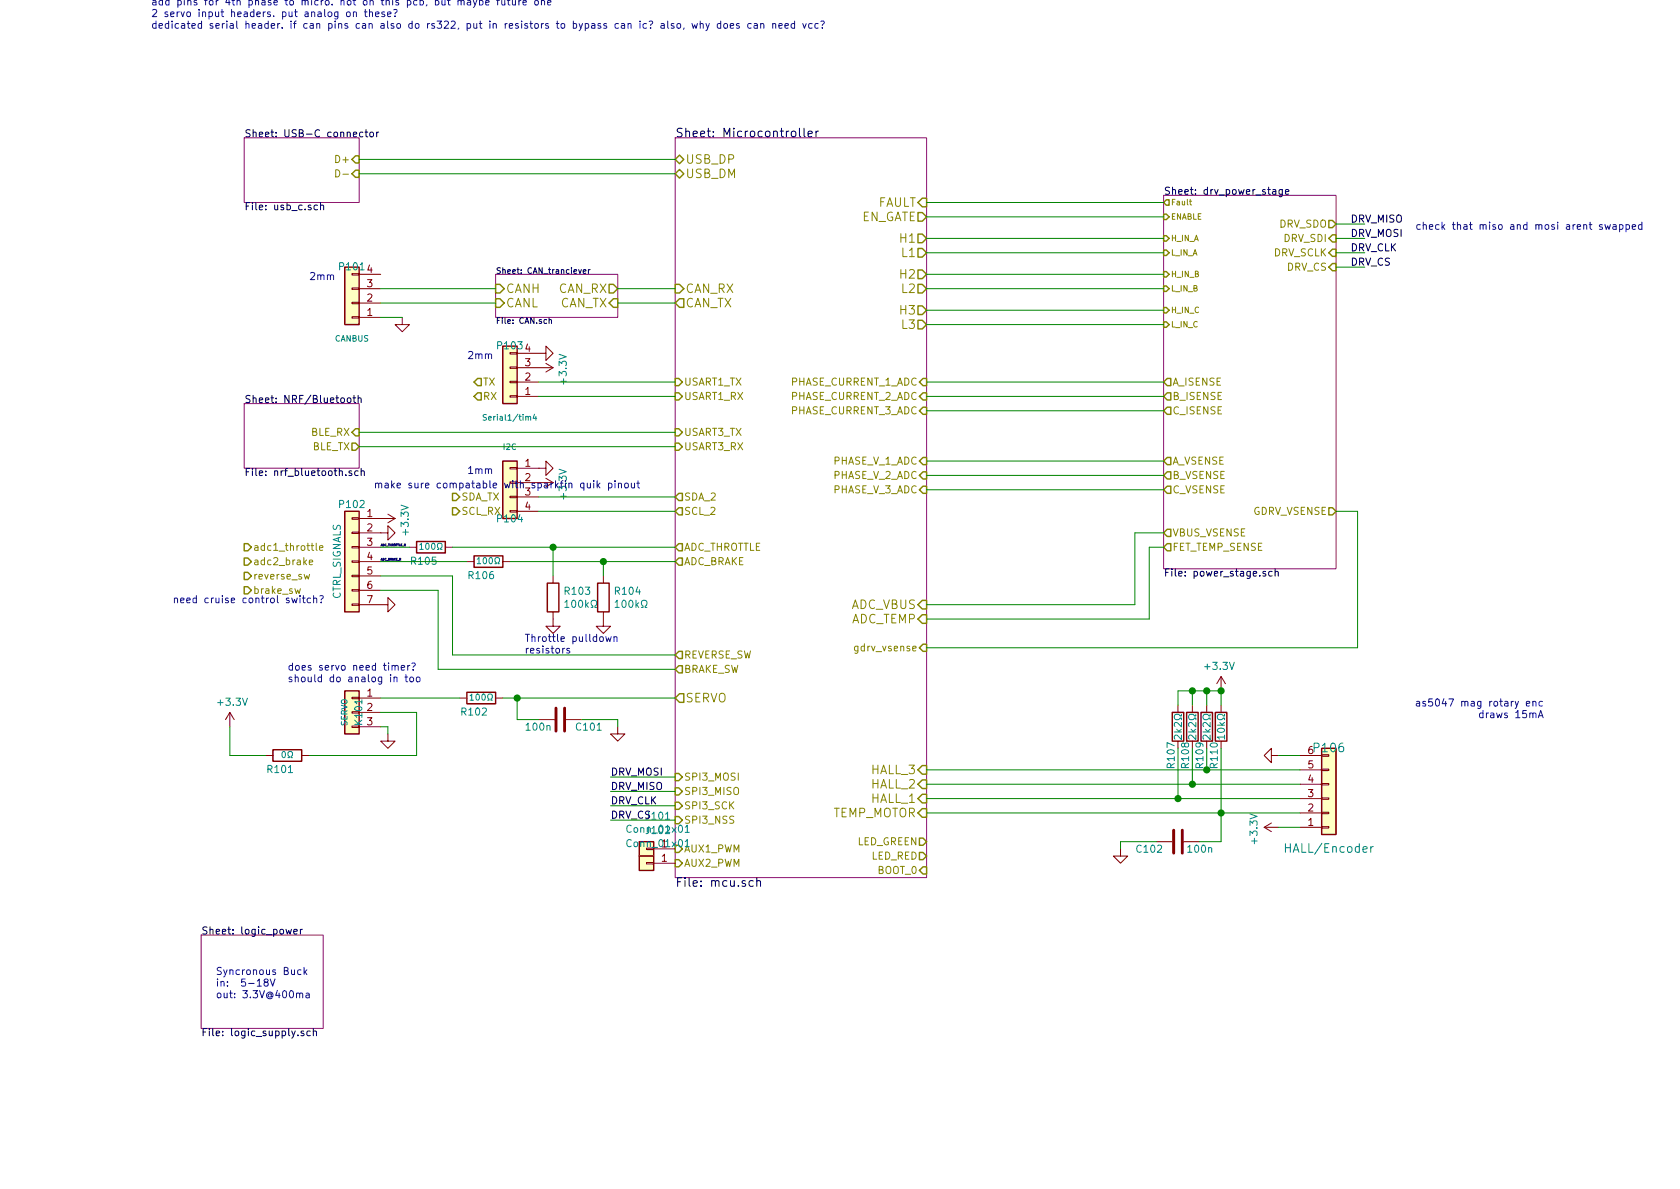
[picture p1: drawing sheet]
EESchema Schematic File Version 4
LIBS:MoxiE_Control_board-cache
EELAYER 30 0
EELAYER END
$Descr A4 11693 8268
encoding utf-8
Sheet 1 10
Title ""
Date ""
Rev ""
Comp ""
Comment1 ""
Comment2 ""
Comment3 ""
Comment4 ""
$EndDescr
$Comp
L MoxiE_Control_board-rescue:Conn_01x06-Connector_Generic P106
U 1 1
P 9250 5550
AR Path="/5B3977E8" Ref="P106"  Part="1" 
AR Path="/5B39743C/5B3977E8" Ref="P?"  Part="1" 
F 0 "P106" H 9250 5200 60  0000 C CNN
F 1 "HALL/Encoder" H 9250 5900 60  0000 C CNN
F 2 "Connectors_JST:JST_PH_B6B-PH-K_06x2.00mm_Straight" H 9250 5550 60  0001 C CNN
F 3 "" H 9250 5550 60  0001 C CNN
	1    9250 5550
	1    0    0    1   
$EndComp
$Comp
L MoxiE_Control_board-rescue:GND-power #PWR0117
U 1 1
P 8900 5250
AR Path="/5B3977EF" Ref="#PWR0117"  Part="1" 
AR Path="/5B39743C/5B3977EF" Ref="#PWR?"  Part="1" 
F 0 "#PWR0117" H 8900 5250 30  0001 C CNN
F 1 "GND" H 8900 5180 30  0001 C CNN
F 2 "" H 8900 5250 60  0001 C CNN
F 3 "" H 8900 5250 60  0001 C CNN
	1    8900 5250
	0    1    -1   0   
$EndComp
$Comp
L MoxiE_Control_board-rescue:R-Device R102
U 1 1
P 3350 4850
AR Path="/5B3977F5" Ref="R102"  Part="1" 
AR Path="/5B39743C/5B3977F5" Ref="R?"  Part="1" 
F 0 "R102" V 3250 4800 50  0000 C CNN
F 1 "100Ω" V 3350 4850 43  0000 C CNN
F 2 "pkl_dipol:R_0402" H 3350 4850 60  0001 C CNN
F 3 "" H 3350 4850 60  0001 C CNN
	1    3350 4850
	0    1    -1   0   
$EndComp
$Comp
L MoxiE_Control_board-rescue:Conn_01x03-Connector_Generic K101
U 1 1
P 2450 4950
AR Path="/5B3977FC" Ref="K101"  Part="1" 
AR Path="/5B39743C/5B3977FC" Ref="K?"  Part="1" 
F 0 "K101" V 2400 4950 50  0000 C CNN
F 1 "SERVO" V 2500 4950 40  0000 C CNN
F 2 "Connectors_JST:JST_XH_B03B-XH-A_03x2.50mm_Straight" H 2450 4950 60  0001 C CNN
F 3 "" H 2450 4950 60  0001 C CNN
	1    2450 4950
	-1   0    0    -1  
$EndComp
$Sheet
S 3450 1900 850  300 
U 5B39780A
F0 "CAN_tranciever" 40
F1 "CAN.sch" 40
F2 "CAN_RX" O R 4300 2000 60 
F3 "CAN_TX" I R 4300 2100 60 
F4 "CANH" I L 3450 2000 60 
F5 "CANL" I L 3450 2100 60 
$EndSheet
$Comp
L MoxiE_Control_board-rescue:GND-power #PWR0107
U 1 1
P 2800 2200
AR Path="/5B397810" Ref="#PWR0107"  Part="1" 
AR Path="/5B39743C/5B397810" Ref="#PWR?"  Part="1" 
F 0 "#PWR0107" H 2800 2200 30  0001 C CNN
F 1 "GND" H 2800 2130 30  0001 C CNN
F 2 "" H 2800 2200 60  0001 C CNN
F 3 "" H 2800 2200 60  0001 C CNN
	1    2800 2200
	1    0    0    -1  
$EndComp
Wire Wire Line
	9050 5250 8900 5250
Wire Wire Line
	2650 2100 3450 2100
Wire Wire Line
	2650 2000 3450 2000
Wire Wire Line
	4300 2000 4700 2000
Wire Wire Line
	4700 2100 4300 2100
$Comp
L MoxiE_Control_board-rescue:Conn_01x04-Connector_Generic P101
U 1 1
P 2450 2100
AR Path="/5B397829" Ref="P101"  Part="1" 
AR Path="/5B39743C/5B397829" Ref="P?"  Part="1" 
F 0 "P101" H 2450 1850 50  0000 C CNN
F 1 "CANBUS" H 2450 2350 40  0000 C CNN
F 2 "Connectors_JST:JST_PH_B4B-PH-K_04x2.00mm_Straight" H 2450 2150 60  0001 C CNN
F 3 "" H 2450 2150 60  0000 C CNN
	1    2450 2100
	-1   0    0    1   
$EndComp
$Comp
L MoxiE_Control_board-rescue:R-Device R110
U 1 1
P 8500 5050
AR Path="/5B397830" Ref="R110"  Part="1" 
AR Path="/5B39743C/5B397830" Ref="R?"  Part="1" 
F 0 "R110" V 8450 5250 50  0000 C CNN
F 1 "10kΩ" V 8500 5050 50  0000 C CNN
F 2 "pkl_dipol:R_0402" H 8500 5050 60  0001 C CNN
F 3 "" H 8500 5050 60  0001 C CNN
	1    8500 5050
	1    0    0    1   
$EndComp
$Comp
L MoxiE_Control_board-rescue:R-Device R108
U 1 1
P 8300 5050
AR Path="/5B397837" Ref="R108"  Part="1" 
AR Path="/5B39743C/5B397837" Ref="R?"  Part="1" 
F 0 "R108" V 8250 5250 50  0000 C CNN
F 1 "2k2Ω" V 8300 5050 50  0000 C CNN
F 2 "pkl_dipol:R_0402" H 8300 5050 60  0001 C CNN
F 3 "" H 8300 5050 60  0001 C CNN
	1    8300 5050
	1    0    0    1   
$EndComp
$Comp
L MoxiE_Control_board-rescue:R-Device R109
U 1 1
P 8400 5050
AR Path="/5B397845" Ref="R109"  Part="1" 
AR Path="/5B39743C/5B397845" Ref="R?"  Part="1" 
F 0 "R109" V 8350 5250 50  0000 C CNN
F 1 "2k2Ω" V 8400 5050 50  0000 C CNN
F 2 "pkl_dipol:R_0402" H 8400 5050 60  0001 C CNN
F 3 "" H 8400 5050 60  0001 C CNN
	1    8400 5050
	1    0    0    1   
$EndComp
$Comp
L MoxiE_Control_board-rescue:C-Device C102
U 1 1
P 8200 5850
AR Path="/5B39784E" Ref="C102"  Part="1" 
AR Path="/5B39743C/5B39784E" Ref="C?"  Part="1" 
F 0 "C102" V 8250 5950 50  0000 L CNN
F 1 "100n" V 8250 5600 50  0000 L CNN
F 2 "pkl_dipol:C_0402" H 8200 5850 60  0001 C CNN
F 3 "" H 8200 5850 60  0001 C CNN
	1    8200 5850
	0    -1   1    0   
$EndComp
$Comp
L MoxiE_Control_board-rescue:GND-power #PWR0115
U 1 1
P 7800 5900
AR Path="/5B397855" Ref="#PWR0115"  Part="1" 
AR Path="/5B39743C/5B397855" Ref="#PWR?"  Part="1" 
F 0 "#PWR0115" H 7800 5900 30  0001 C CNN
F 1 "GND" H 7800 5830 30  0001 C CNN
F 2 "" H 7800 5900 60  0001 C CNN
F 3 "" H 7800 5900 60  0001 C CNN
	1    7800 5900
	1    0    0    -1  
$EndComp
Wire Wire Line
	8400 4900 8400 4800
Wire Wire Line
	8200 4900 8200 4800
Wire Wire Line
	8300 4900 8300 4800
Wire Wire Line
	8400 5200 8400 5350
Connection ~ 8400 5350
Wire Wire Line
	8400 5350 6450 5350
Wire Wire Line
	8300 5200 8300 5450
Connection ~ 8300 5450
Wire Wire Line
	8300 5450 6450 5450
Wire Wire Line
	8200 5200 8200 5550
Connection ~ 8200 5550
Wire Wire Line
	8200 5550 6450 5550
Text Notes 1050 200  0    50   ~ 0
2 dedicated analog input connectors\n2 encoder / hall inputs? maybe 1 hall/encoder, 1 encoder with ribbon cable header? 5 pins needed. do 6?\nadd pins for 4th phase to micro. not on this pcb, but maybe future one\n2 servo input headers. put analog on these?\ndedicated serial header. if can pins can also do rs322, put in resistors to bypass can ic? also, why does can need vcc?
Text Notes 1050 -250 0    50   ~ 0
use 6 pin molex picoflex connector. \nhttps://www.digikey.com/product-detail/en/molex-llc/0923150607/WM9492-ND/3265334\nshould be able to hot glue the picoflex connector on in a waterproof way.\n(submerge board in salt water for 24hrs and make sure it still works after)\nmake breakout board for hall encoder w a 2 pin header that breaks out the temp sensor so it can be mounted in the motor
$Comp
L MoxiE_Control_board-rescue:+3.3V-power #PWR0118
U 1 1
P 8900 5750
AR Path="/5B39786F" Ref="#PWR0118"  Part="1" 
AR Path="/5B39743C/5B39786F" Ref="#PWR?"  Part="1" 
F 0 "#PWR0118" H 8900 5600 50  0001 C CNN
F 1 "+3.3V" H 8915 5923 50  0000 C CNN
F 2 "" H 8900 5750 50  0001 C CNN
F 3 "" H 8900 5750 50  0001 C CNN
	1    8900 5750
	0    -1   1    0   
$EndComp
Wire Wire Line
	8500 5200 8500 5650
Connection ~ 8500 5650
Wire Wire Line
	8500 5650 6450 5650
Wire Wire Line
	8350 5850 8500 5850
Wire Wire Line
	8500 5850 8500 5650
Wire Wire Line
	8050 5850 7800 5850
Wire Wire Line
	7800 5850 7800 5900
$Comp
L MoxiE_Control_board-rescue:C-Device C101
U 1 1
P 3900 5000
AR Path="/5B397894" Ref="C101"  Part="1" 
AR Path="/5B39743C/5B397894" Ref="C?"  Part="1" 
F 0 "C101" V 3950 5100 50  0000 L CNN
F 1 "100n" V 3950 4750 50  0000 L CNN
F 2 "pkl_dipol:C_0402" H 3900 5000 60  0001 C CNN
F 3 "" H 3900 5000 60  0001 C CNN
	1    3900 5000
	0    1    1    0   
$EndComp
$Comp
L MoxiE_Control_board-rescue:GND-power #PWR0114
U 1 1
P 4300 5050
AR Path="/5B39789B" Ref="#PWR0114"  Part="1" 
AR Path="/5B39743C/5B39789B" Ref="#PWR?"  Part="1" 
F 0 "#PWR0114" H 4300 5050 30  0001 C CNN
F 1 "GND" H 4300 4980 30  0001 C CNN
F 2 "" H 4300 5050 60  0001 C CNN
F 3 "" H 4300 5050 60  0001 C CNN
	1    4300 5050
	-1   0    0    -1  
$EndComp
Wire Wire Line
	3750 5000 3600 5000
Wire Wire Line
	4050 5000 4300 5000
Wire Wire Line
	4300 5000 4300 5050
$Comp
L MoxiE_Control_board-rescue:GND-power #PWR0106
U 1 1
P 2700 5100
AR Path="/5B3978A4" Ref="#PWR0106"  Part="1" 
AR Path="/5B39743C/5B3978A4" Ref="#PWR?"  Part="1" 
F 0 "#PWR0106" H 2700 5100 30  0001 C CNN
F 1 "GND" H 2700 5030 30  0001 C CNN
F 2 "" H 2700 5100 60  0001 C CNN
F 3 "" H 2700 5100 60  0001 C CNN
	1    2700 5100
	1    0    0    -1  
$EndComp
Wire Wire Line
	2650 4850 3200 4850
Wire Wire Line
	2650 5050 2700 5050
Wire Wire Line
	2700 5050 2700 5100
Wire Wire Line
	3500 4850 3600 4850
Wire Wire Line
	3600 4850 3600 5000
Wire Wire Line
	3600 4850 4700 4850
Connection ~ 3600 4850
Wire Wire Line
	8200 4800 8300 4800
Connection ~ 8300 4800
Wire Wire Line
	8300 4800 8400 4800
Connection ~ 8400 4800
Wire Wire Line
	8900 5750 9050 5750
$Comp
L MoxiE_Control_board-rescue:Conn_01x07-Connector_Generic P102
U 1 1
P 2450 3900
AR Path="/5B3978B9" Ref="P102"  Part="1" 
AR Path="/5B39743C/5B3978B9" Ref="P?"  Part="1" 
F 0 "P102" H 2450 4300 50  0000 C CNN
F 1 "CTRL_SIGNALS" V 2550 3900 50  0000 C CNN
F 2 "Connectors_JST:JST_PH_B7B-PH-K_07x2.00mm_Straight" H 2450 3900 60  0001 C CNN
F 3 "" H 2450 3900 60  0000 C CNN
	1    2450 3900
	-1   0    0    -1  
$EndComp
Text HLabel 1700 3800 2    50   Output ~ 0
adc1_throttle
$Comp
L MoxiE_Control_board-rescue:GND-power #PWR0104
U 1 1
P 2650 3700
AR Path="/5B3978C1" Ref="#PWR0104"  Part="1" 
AR Path="/5B39743C/5B3978C1" Ref="#PWR?"  Part="1" 
F 0 "#PWR0104" H 2650 3700 30  0001 C CNN
F 1 "GND" H 2650 3630 30  0001 C CNN
F 2 "" H 2650 3700 60  0001 C CNN
F 3 "" H 2650 3700 60  0001 C CNN
	1    2650 3700
	0    -1   -1   0   
$EndComp
$Comp
L MoxiE_Control_board-rescue:+3.3V-power #PWR0103
U 1 1
P 2650 3600
AR Path="/5B3978C7" Ref="#PWR0103"  Part="1" 
AR Path="/5B39743C/5B3978C7" Ref="#PWR?"  Part="1" 
F 0 "#PWR0103" H 2650 3450 50  0001 C CNN
F 1 "+3.3V" H 2665 3773 50  0000 C CNN
F 2 "" H 2650 3600 50  0001 C CNN
F 3 "" H 2650 3600 50  0001 C CNN
	1    2650 3600
	0    1    1    0   
$EndComp
Text HLabel 1700 4000 2    50   Output ~ 0
reverse_sw
Text HLabel 1700 4100 2    50   Output ~ 0
brake_sw
Text HLabel 1700 3900 2    50   Output ~ 0
adc2_brake
$Comp
L MoxiE_Control_board-rescue:GND-power #PWR0105
U 1 1
P 2650 4200
AR Path="/5B3978D0" Ref="#PWR0105"  Part="1" 
AR Path="/5B39743C/5B3978D0" Ref="#PWR?"  Part="1" 
F 0 "#PWR0105" H 2650 4200 30  0001 C CNN
F 1 "GND" H 2650 4130 30  0001 C CNN
F 2 "" H 2650 4200 60  0001 C CNN
F 3 "" H 2650 4200 60  0001 C CNN
	1    2650 4200
	0    -1   -1   0   
$EndComp
$Comp
L MoxiE_Control_board-rescue:+3.3V-power #PWR0112
U 1 1
P 3750 3350
AR Path="/5B3978E1" Ref="#PWR0112"  Part="1" 
AR Path="/5B39743C/5B3978E1" Ref="#PWR?"  Part="1" 
F 0 "#PWR0112" H 3750 3200 50  0001 C CNN
F 1 "+3.3V" H 3765 3523 50  0000 C CNN
F 2 "" H 3750 3350 50  0001 C CNN
F 3 "" H 3750 3350 50  0001 C CNN
	1    3750 3350
	0    1    1    0   
$EndComp
$Comp
L MoxiE_Control_board-rescue:GND-power #PWR0111
U 1 1
P 3750 3250
AR Path="/5B3978E7" Ref="#PWR0111"  Part="1" 
AR Path="/5B39743C/5B3978E7" Ref="#PWR?"  Part="1" 
F 0 "#PWR0111" H 3750 3250 30  0001 C CNN
F 1 "GND" H 3750 3180 30  0001 C CNN
F 2 "" H 3750 3250 60  0001 C CNN
F 3 "" H 3750 3250 60  0001 C CNN
	1    3750 3250
	0    -1   -1   0   
$EndComp
Text HLabel 3150 3450 2    50   Output ~ 0
SDA_TX
Text HLabel 3150 3550 2    50   Output ~ 0
SCL_RX
Wire Wire Line
	2650 2200 2800 2200
Text Notes 3650 4550 0    50   ~ 0
Throttle pulldown \nresistors
Wire Wire Line
	4700 4550 3150 4550
Wire Wire Line
	3150 4550 3150 4000
Wire Wire Line
	3150 4000 2650 4000
Wire Wire Line
	4700 4650 3050 4650
Wire Wire Line
	3050 4650 3050 4100
Wire Wire Line
	3050 4100 2650 4100
Wire Wire Line
	3750 3450 4700 3450
Wire Wire Line
	3750 3550 4700 3550
$Comp
L MoxiE_Control_board-rescue:Conn_01x04-Connector_Generic P103
U 1 1
P 3550 2650
AR Path="/5B397989" Ref="P103"  Part="1" 
AR Path="/5B39743C/5B397989" Ref="P?"  Part="1" 
F 0 "P103" H 3550 2400 50  0000 C CNN
F 1 "Serial1/tim4" H 3550 2900 40  0000 C CNN
F 2 "Connectors_JST:JST_PH_B4B-PH-K_04x2.00mm_Straight" H 3550 2700 60  0001 C CNN
F 3 "" H 3550 2700 60  0000 C CNN
	1    3550 2650
	-1   0    0    1   
$EndComp
$Comp
L MoxiE_Control_board-rescue:+3.3V-power #PWR0110
U 1 1
P 3750 2550
AR Path="/5B397990" Ref="#PWR0110"  Part="1" 
AR Path="/5B39743C/5B397990" Ref="#PWR?"  Part="1" 
F 0 "#PWR0110" H 3750 2400 50  0001 C CNN
F 1 "+3.3V" H 3765 2723 50  0000 C CNN
F 2 "" H 3750 2550 50  0001 C CNN
F 3 "" H 3750 2550 50  0001 C CNN
	1    3750 2550
	0    1    1    0   
$EndComp
$Comp
L MoxiE_Control_board-rescue:GND-power #PWR0109
U 1 1
P 3750 2450
AR Path="/5B397996" Ref="#PWR0109"  Part="1" 
AR Path="/5B39743C/5B397996" Ref="#PWR?"  Part="1" 
F 0 "#PWR0109" H 3750 2450 30  0001 C CNN
F 1 "GND" H 3750 2380 30  0001 C CNN
F 2 "" H 3750 2450 60  0001 C CNN
F 3 "" H 3750 2450 60  0001 C CNN
	1    3750 2450
	0    -1   -1   0   
$EndComp
Text HLabel 3300 2750 2    50   Input ~ 0
RX
Text HLabel 3300 2650 2    50   Input ~ 0
TX
Wire Wire Line
	4700 2650 3750 2650
Wire Wire Line
	3750 2750 4700 2750
$Comp
L MoxiE_Control_board-rescue:+3.3V-power #PWR0101
U 1 1
P 1600 5050
AR Path="/5B3979A9" Ref="#PWR0101"  Part="1" 
AR Path="/5B39743C/5B3979A9" Ref="#PWR?"  Part="1" 
F 0 "#PWR0101" H 1600 4900 50  0001 C CNN
F 1 "+3.3V" H 1615 5223 50  0000 C CNN
F 2 "" H 1600 5050 50  0001 C CNN
F 3 "" H 1600 5050 50  0001 C CNN
	1    1600 5050
	1    0    0    -1  
$EndComp
Wire Wire Line
	1600 5050 1600 5250
Wire Wire Line
	1600 5250 1850 5250
Wire Wire Line
	2900 5250 2900 4950
Wire Wire Line
	2650 4950 2900 4950
$Sheet
S 1400 6500 850  650 
U 5B3979B7
F0 "logic_power" 50
F1 "logic_supply.sch" 50
$EndSheet
Text Notes 2150 1950 0    50   ~ 0
2mm
Text Notes 3250 3300 0    50   ~ 0
1mm
Text Notes 3250 2500 0    50   ~ 0
2mm
$Comp
L MoxiE_Control_board-rescue:R-Device R107
U 1 1
P 8200 5050
AR Path="/5B39783E" Ref="R107"  Part="1" 
AR Path="/5B39743C/5B39783E" Ref="R?"  Part="1" 
F 0 "R107" V 8150 5250 50  0000 C CNN
F 1 "2k2Ω" V 8200 5050 50  0000 C CNN
F 2 "pkl_dipol:R_0402" H 8200 5050 60  0001 C CNN
F 3 "" H 8200 5050 60  0001 C CNN
	1    8200 5050
	1    0    0    1   
$EndComp
Text Notes 10750 5000 2    50   ~ 0
as5047 mag rotary enc\ndraws 15mA
Wire Wire Line
	8100 1650 6450 1650
Wire Wire Line
	6450 1400 8100 1400
Wire Wire Line
	8100 1500 6450 1500
Wire Wire Line
	6450 1750 8100 1750
Wire Wire Line
	8100 1900 6450 1900
Wire Wire Line
	6450 2000 8100 2000
Wire Wire Line
	8100 2150 6450 2150
Wire Wire Line
	6450 2250 8100 2250
Connection ~ 8500 4800
Wire Wire Line
	8500 4800 8400 4800
Wire Wire Line
	8500 4900 8500 4800
$Comp
L MoxiE_Control_board-rescue:+3.3V-power #PWR0116
U 1 1
P 8500 4800
AR Path="/5B39785B" Ref="#PWR0116"  Part="1" 
AR Path="/5B39743C/5B39785B" Ref="#PWR?"  Part="1" 
F 0 "#PWR0116" H 8500 4650 50  0001 C CNN
F 1 "+3.3V" H 8515 4973 50  0000 C CNN
F 2 "" H 8500 4800 50  0001 C CNN
F 3 "" H 8500 4800 50  0001 C CNN
	1    8500 4800
	-1   0    0    -1  
$EndComp
Wire Wire Line
	8100 2650 6450 2650
Wire Wire Line
	6450 2750 8100 2750
Wire Wire Line
	8100 2850 6450 2850
$Sheet
S 8100 1350 1200 2600
U 5D44BA97
F0 "drv_power_stage" 50
F1 "power_stage.sch" 50
F2 "H_IN_A" I L 8100 1650 39 
F3 "L_IN_A" I L 8100 1750 39 
F4 "ENABLE" I L 8100 1500 39 
F5 "Fault" O L 8100 1400 39 
F6 "H_IN_B" I L 8100 1900 39 
F7 "L_IN_B" I L 8100 2000 39 
F8 "H_IN_C" I L 8100 2150 39 
F9 "L_IN_C" I L 8100 2250 39 
F10 "VBUS_VSENSE" O L 8100 3700 50 
F11 "GDRV_VSENSE" O R 9300 3550 50 
F12 "FET_TEMP_SENSE" O L 8100 3800 50 
F13 "DRV_SDO" O R 9300 1550 50 
F14 "DRV_SDI" I R 9300 1650 50 
F15 "DRV_SCLK" I R 9300 1750 50 
F16 "DRV_CS" I R 9300 1850 50 
F17 "A_ISENSE" O L 8100 2650 50 
F18 "B_ISENSE" O L 8100 2750 50 
F19 "C_ISENSE" O L 8100 2850 50 
F20 "A_VSENSE" O L 8100 3200 50 
F21 "B_VSENSE" O L 8100 3300 50 
F22 "C_VSENSE" O L 8100 3400 50 
$EndSheet
$Sheet
S 4700 950  1750 5150
U 5B397924
F0 "Microcontroller" 60
F1 "mcu.sch" 60
F2 "USB_DM" T L 4700 1200 60 
F3 "USB_DP" T L 4700 1100 60 
F4 "SERVO" O L 4700 4850 60 
F5 "HALL_1" I R 6450 5550 60 
F6 "HALL_2" I R 6450 5450 60 
F7 "HALL_3" I R 6450 5350 60 
F8 "TEMP_MOTOR" I R 6450 5650 60 
F9 "L3" O R 6450 2250 60 
F10 "L2" O R 6450 2000 60 
F11 "L1" O R 6450 1750 60 
F12 "FAULT" I R 6450 1400 60 
F13 "H3" O R 6450 2150 60 
F14 "H2" O R 6450 1900 60 
F15 "H1" O R 6450 1650 60 
F16 "EN_GATE" O R 6450 1500 60 
F17 "CAN_RX" I L 4700 2000 60 
F18 "CAN_TX" O L 4700 2100 60 
F19 "ADC_TEMP" I R 6450 4300 60 
F20 "PHASE_V_1_ADC" I R 6450 3200 50 
F21 "PHASE_V_2_ADC" I R 6450 3300 50 
F22 "PHASE_V_3_ADC" I R 6450 3400 50 
F23 "PHASE_CURRENT_1_ADC" I R 6450 2650 50 
F24 "PHASE_CURRENT_2_ADC" I R 6450 2750 50 
F25 "PHASE_CURRENT_3_ADC" I R 6450 2850 50 
F26 "ADC_VBUS" I R 6450 4200 60 
F27 "SDA_2" O L 4700 3450 50 
F28 "SCL_2" O L 4700 3550 50 
F29 "USART3_RX" I L 4700 3100 50 
F30 "USART3_TX" I L 4700 3000 50 
F31 "USART1_RX" I L 4700 2750 50 
F32 "USART1_TX" I L 4700 2650 50 
F33 "SPI3_MOSI" I L 4700 5400 50 
F34 "SPI3_SCK" I L 4700 5600 50 
F35 "SPI3_MISO" I L 4700 5500 50 
F36 "AUX1_PWM" I L 4700 5900 50 
F37 "AUX2_PWM" I L 4700 6000 50 
F38 "SPI3_NSS" I L 4700 5700 50 
F39 "ADC_THROTTLE" O L 4700 3800 50 
F40 "ADC_BRAKE" O L 4700 3900 50 
F41 "BRAKE_SW" O L 4700 4650 50 
F42 "LED_RED" O R 6450 5950 50 
F43 "LED_GREEN" O R 6450 5850 50 
F44 "BOOT_0" I R 6450 6050 50 
F45 "gdrv_vsense" I R 6450 4500 50 
F46 "REVERSE_SW" O L 4700 4550 50 
$EndSheet
$Comp
L MoxiE_Control_board-rescue:R-Device R101
U 1 1
P 2000 5250
AR Path="/5D7ACF9F" Ref="R101"  Part="1" 
AR Path="/5B39743C/5D7ACF9F" Ref="R?"  Part="1" 
F 0 "R101" V 1900 5200 50  0000 C CNN
F 1 "0Ω" V 2000 5250 43  0000 C CNN
F 2 "pkl_dipol:R_0402" H 2000 5250 60  0001 C CNN
F 3 "" H 2000 5250 60  0001 C CNN
	1    2000 5250
	0    1    -1   0   
$EndComp
Wire Wire Line
	2150 5250 2900 5250
Text Notes 1200 4200 0    50   ~ 0
need cruise control switch?
$Sheet
S 1700 2800 800  450 
U 5D7BA469
F0 "NRF/Bluetooth" 50
F1 "nrf_bluetooth.sch" 50
F2 "BLE_TX" O R 2500 3100 50 
F3 "BLE_RX" I R 2500 3000 50 
$EndSheet
Text Notes 1500 6950 0    50   ~ 0
Syncronous Buck\nin:  5-18V\nout: 3.3V@400ma
Wire Wire Line
	9050 5350 8400 5350
Wire Wire Line
	9050 5450 8300 5450
Wire Wire Line
	9050 5550 8200 5550
Wire Wire Line
	9050 5650 8500 5650
Wire Wire Line
	7900 4200 7900 3700
Wire Wire Line
	7900 3700 8100 3700
Wire Wire Line
	8100 3800 8000 3800
Wire Wire Line
	8000 3800 8000 4300
Text Notes 2000 4750 0    50   ~ 0
does servo need timer?\nshould do analog in too
Wire Wire Line
	6450 3200 8100 3200
Wire Wire Line
	6450 3300 8100 3300
Wire Wire Line
	6450 3400 8100 3400
Wire Wire Line
	6450 4200 7900 4200
Wire Wire Line
	2500 3100 4700 3100
Wire Wire Line
	2500 3000 4700 3000
Wire Wire Line
	6450 4300 8000 4300
Text Notes 2600 3400 0    50   ~ 0
make sure compatable with sparkfin quik pinout
$Sheet
S 1700 950  800  450 
U 5E25D612
F0 "USB-C connector" 50
F1 "usb_c.sch" 50
F2 "D+" I R 2500 1100 50 
F3 "D-" I R 2500 1200 50 
$EndSheet
Wire Wire Line
	2500 1100 4700 1100
Wire Wire Line
	4700 1200 2500 1200
Wire Wire Line
	4700 5400 4250 5400
Wire Wire Line
	4700 5500 4250 5500
Wire Wire Line
	4700 5600 4250 5600
Wire Wire Line
	4700 5700 4250 5700
Wire Wire Line
	9300 1550 9500 1550
Wire Wire Line
	9300 1650 9500 1650
Wire Wire Line
	9300 1750 9500 1750
Wire Wire Line
	9300 1850 9500 1850
Text Label 9400 1550 0    50   ~ 0
DRV_MISO
Text Label 9400 1650 0    50   ~ 0
DRV_MOSI
Text Label 9400 1750 0    50   ~ 0
DRV_CLK
Text Label 9400 1850 0    50   ~ 0
DRV_CS
Text Label 4250 5500 0    50   ~ 0
DRV_MISO
Text Label 4250 5400 0    50   ~ 0
DRV_MOSI
Text Label 4250 5600 0    50   ~ 0
DRV_CLK
Text Label 4250 5700 0    50   ~ 0
DRV_CS
Text Notes 9850 1600 0    50   ~ 0
check that miso and mosi arent swapped
$Comp
L MoxiE_Control_board-rescue:R-Device R106
U 1 1
P 3400 3900
AR Path="/5DEBD7B4" Ref="R106"  Part="1" 
AR Path="/5B39743C/5DEBD7B4" Ref="R?"  Part="1" 
F 0 "R106" V 3300 3850 50  0000 C CNN
F 1 "100Ω" V 3400 3900 43  0000 C CNN
F 2 "pkl_dipol:R_0402" H 3400 3900 60  0001 C CNN
F 3 "" H 3400 3900 60  0001 C CNN
	1    3400 3900
	0    1    -1   0   
$EndComp
Wire Wire Line
	6450 4500 9450 4500
Wire Wire Line
	9450 4500 9450 3550
Wire Wire Line
	9450 3550 9300 3550
$Comp
L Connector_Generic:Conn_01x01 J101
U 1 1
P 4500 5900
F 0 "J101" H 4418 5675 50  0000 C CNN
F 1 "Conn_01x01" H 4418 5766 50  0000 C CNN
F 2 "pkl_connectors:SMD_Pad_Array-1_Pitch1mm" H 4500 5900 50  0001 C CNN
F 3 "~" H 4500 5900 50  0001 C CNN
	1    4500 5900
	-1   0    0    1   
$EndComp
$Comp
L Connector_Generic:Conn_01x01 J102
U 1 1
P 4500 6000
F 0 "J102" H 4418 5775 50  0000 C CNN
F 1 "Conn_01x01" H 4418 5866 50  0000 C CNN
F 2 "pkl_connectors:SMD_Pad_Array-1_Pitch1mm" H 4500 6000 50  0001 C CNN
F 3 "~" H 4500 6000 50  0001 C CNN
	1    4500 6000
	-1   0    0    1   
$EndComp
Wire Wire Line
	4200 4000 4200 3900
Wire Wire Line
	3850 4000 3850 3800
$Comp
L MoxiE_Control_board-rescue:GND-power #PWR0113
U 1 1
P 4200 4300
AR Path="/5B397947" Ref="#PWR0113"  Part="1" 
AR Path="/5B39743C/5B397947" Ref="#PWR?"  Part="1" 
F 0 "#PWR0113" H 4200 4300 30  0001 C CNN
F 1 "GND" H 4200 4230 30  0001 C CNN
F 2 "" H 4200 4300 60  0001 C CNN
F 3 "" H 4200 4300 60  0001 C CNN
	1    4200 4300
	1    0    0    -1  
$EndComp
$Comp
L MoxiE_Control_board-rescue:GND-power #PWR0108
U 1 1
P 3850 4300
AR Path="/5B397941" Ref="#PWR0108"  Part="1" 
AR Path="/5B39743C/5B397941" Ref="#PWR?"  Part="1" 
F 0 "#PWR0108" H 3850 4300 30  0001 C CNN
F 1 "GND" H 3850 4230 30  0001 C CNN
F 2 "" H 3850 4300 60  0001 C CNN
F 3 "" H 3850 4300 60  0001 C CNN
	1    3850 4300
	1    0    0    -1  
$EndComp
$Comp
L MoxiE_Control_board-rescue:R-Device R103
U 1 1
P 3850 4150
AR Path="/5B39793A" Ref="R103"  Part="1" 
AR Path="/5B39743C/5B39793A" Ref="R?"  Part="1" 
F 0 "R103" H 3920 4196 50  0000 L CNN
F 1 "100kΩ" H 3920 4105 50  0000 L CNN
F 2 "pkl_dipol:R_0402" V 3780 4150 50  0001 C CNN
F 3 "~" H 3850 4150 50  0001 C CNN
	1    3850 4150
	1    0    0    -1  
$EndComp
$Comp
L MoxiE_Control_board-rescue:R-Device R104
U 1 1
P 4200 4150
AR Path="/5B397933" Ref="R104"  Part="1" 
AR Path="/5B39743C/5B397933" Ref="R?"  Part="1" 
F 0 "R104" H 4270 4196 50  0000 L CNN
F 1 "100kΩ" H 4270 4105 50  0000 L CNN
F 2 "pkl_dipol:R_0402" V 4130 4150 50  0001 C CNN
F 3 "~" H 4200 4150 50  0001 C CNN
	1    4200 4150
	1    0    0    -1  
$EndComp
$Comp
L MoxiE_Control_board-rescue:R-Device R105
U 1 1
P 3000 3800
AR Path="/5DEBE1B0" Ref="R105"  Part="1" 
AR Path="/5B39743C/5DEBE1B0" Ref="R?"  Part="1" 
F 0 "R105" V 2900 3750 50  0000 C CNN
F 1 "100Ω" V 3000 3800 43  0000 C CNN
F 2 "pkl_dipol:R_0402" H 3000 3800 60  0001 C CNN
F 3 "" H 3000 3800 60  0001 C CNN
	1    3000 3800
	0    1    -1   0   
$EndComp
Wire Wire Line
	2650 3800 2850 3800
Wire Wire Line
	2650 3900 3250 3900
Wire Wire Line
	4200 3900 4700 3900
Wire Wire Line
	3150 3800 3850 3800
Connection ~ 3850 3800
Wire Wire Line
	3850 3800 4700 3800
Wire Wire Line
	3550 3900 4200 3900
Connection ~ 4200 3900
$Comp
L MoxiE_Control_board-rescue:Conn_01x04-Connector_Generic P104
U 1 1
P 3550 3350
AR Path="/5B39792A" Ref="P104"  Part="1" 
AR Path="/5B39743C/5B39792A" Ref="P?"  Part="1" 
F 0 "P104" H 3550 3100 50  0000 C CNN
F 1 "I2C" H 3550 3600 40  0000 C CNN
F 2 "Connectors_JST:JST_SH_BM04B-SRSS-TB_04x1.00mm_Straight" H 3550 3400 60  0001 C CNN
F 3 "" H 3550 3400 60  0000 C CNN
	1    3550 3350
	-1   0    0    -1  
$EndComp
Text Label 2650 3800 0    0    ~ 0
ADC_THROTTLE_R
Text Label 2650 3900 0    14   ~ 0
ADC_BRAKE_R
Text Label 2650 3800 0    14   ~ 0
ADC_THROTTLE_R
$EndSCHEMATC
